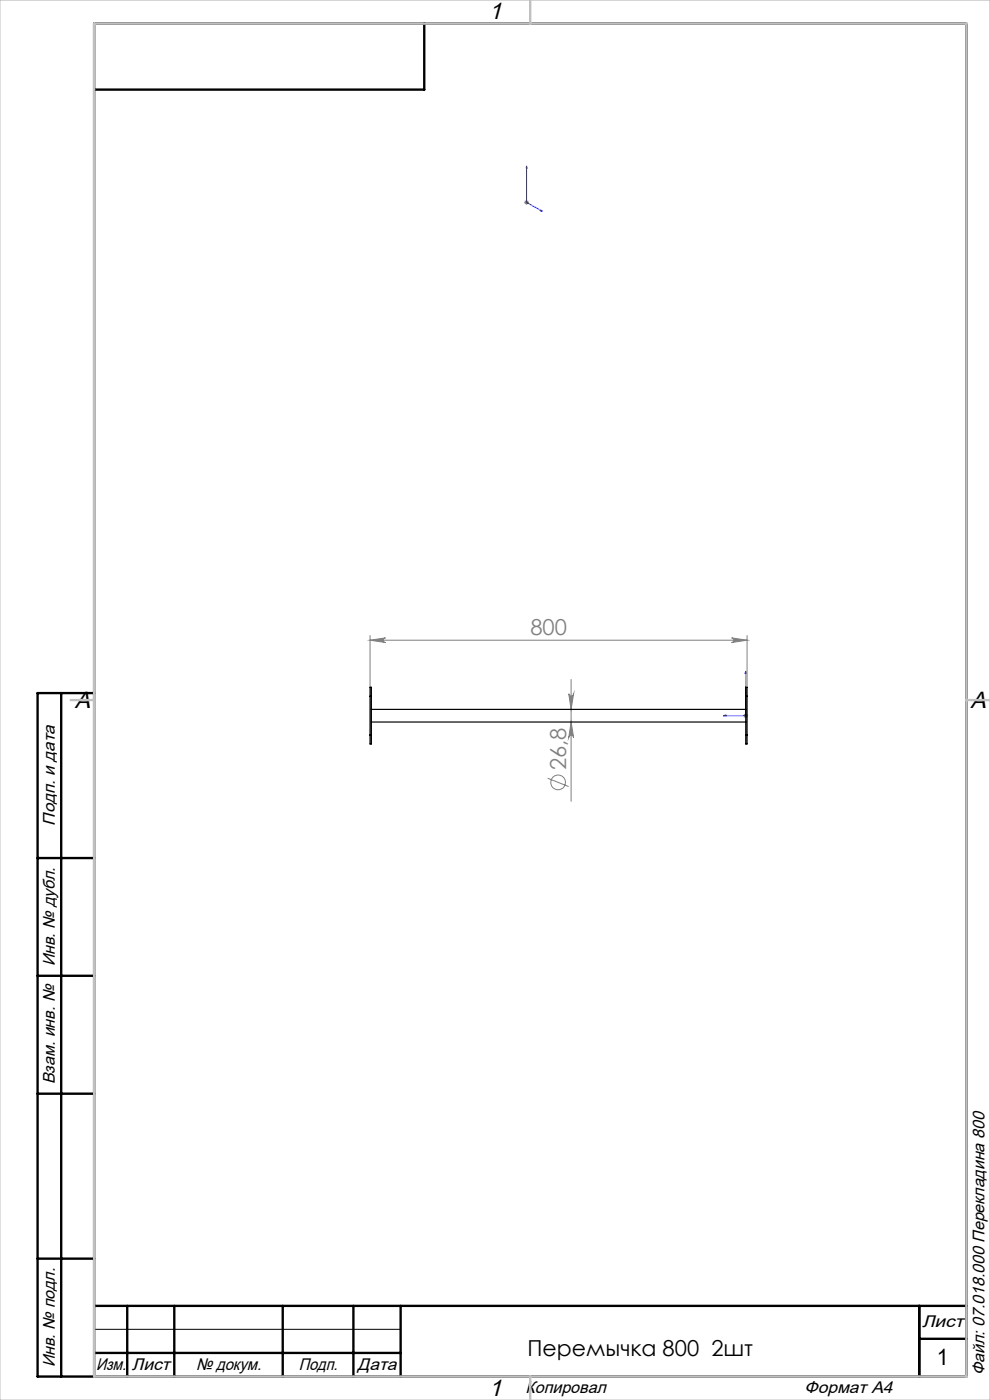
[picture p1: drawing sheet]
<svg xmlns="http://www.w3.org/2000/svg" width="210mm" height="297mm" viewBox="0 0 210 297" stroke-linecap="round" stroke-linejoin="round" font-family="sans-serif">
<g fill="none" stroke="#808080" stroke-width=".21">
<path d="M111.2 42.9h1M111.3 42.6l.7 .7M111.7 42.4v1M112 42.6l-.7 .7M78.5 134.8v11M78.5 135.8h80M78.5 135.8l3.3-.5a.49 .49 0 0 0-.5 .5 .49 .49 0 0 0 .5 .5zM155.2 135.3l3.3 .5-3.3 .5a.49 .49 0 0 0 .5-.5 .49 .49 0 0 0-.5-.5zM158.5 134.8v11M120.6 147.2a.51 .51 0 0 0 .6 .4 .51 .51 0 0 0 .5-.4l-.6 3.3zM121.1 144.1v25.9M121.1 153.2l.6 3.3a.51 .51 0 0 0-.5-.5 .51 .51 0 0 0-.6 .5z"/>
<path d="M157.7 151.8h1M157.8 151.5l.7 .7M158.2 151.3v1M158.5 151.5l-.7 .7M116.2 165.1l4.4 1.8"/>
<circle cx="118.4" cy="166" r="1.55"/>
</g>
<path d="M111.7 35.2l.1 .5-.2-.1zM111.7 35.2v7.7l3.3 1.9M114.7 44.6l.3 .2h-.3zM153.5 151.8l.5-.1v.2zM158.2 142.4l.1 .5h-.3zM158.2 142.4v9.4h-4.7" fill="none" stroke="#00f" stroke-width=".21"/>
<path d="M20 282h65" fill="none" stroke="#000" stroke-width=".21"/>
<path d="M20 147v145" fill="none" stroke="#000" stroke-width=".25"/>
<g fill="none" stroke="#000" stroke-width=".5">
<path d="M90 5v14h-70M13 147v145M20 147h-12v145h197v-287h-185v287M8 182h12M8 207h12M8 232h12M8 267h12M20 277h185M27 277v15M37 277v15M60 277v15M75 277v15"/>
<path d="M85 277v15M195 277v15M20 287h65M195 284h10"/>
</g>
<path d="M0 0h210v297h-210z" fill="none" stroke="#c0c0c0" stroke-width=".21"/>
<path d="M20 5h185v287h-185zM112.5 0v5M15 148.5h5M205 148.5h5M112.5 292v5" fill="none" stroke="#c0c0c0" stroke-width=".5"/>
<path d="M114.7 44.6l.3 .2h-.3zM111.7 35.2l.1 .5-.2-.1zM153.5 151.8l.5 .1v-.2zM158.2 142.4l-.2 .5h.3z" fill="#00f"/>
<g fill="#808080">
<path d="M78.5 135.8l3.3-.5a.49 .49 0 0 0-.5 .5 .49 .49 0 0 0 .5 .5zM155.2 135.3l3.3 .5-3.3 .5a.49 .49 0 0 0 .5-.5 .49 .49 0 0 0-.5-.5z"/>
<path d="M120.6 147.2a.51 .51 0 0 0 .6 .4 .51 .51 0 0 0 .5-.4l-.6 3.3zM121.1 153.2l.6 3.3a.51 .51 0 0 0-.5-.5 .51 .51 0 0 0-.6 .5z"/>
</g>
<g fill="none" stroke="#000" stroke-width=".25">
<path d="M78.5 147.7v-1.9h.3v1.9M78.5 155.9v1.9h.3v-1.9M78.5 147.7h.3M78.5 155.9h.3M78.5 147.7v8.2M78.8 150.5h79.4M78.8 153.2h79.4M78.8 147.7v8.2M158.2 147.7v-1.9h.3v1.9M158.2 155.9v1.9h.3v-1.9M158.2 147.7h.3M158.2 155.9h.3"/>
<path d="M158.2 147.7v8.2M158.5 147.7v8.2"/>
</g>
<g font-size="5">
<text x="103.7" y="4.1">1</text>
<text x="15.9" y="150.1">A</text>
<text x="205.9" y="150.1">A</text>
<text x="103.7" y="296.1">1</text>
</g>
<text font-size="4.8" x="198.8" y="289.6">1</text>
<g font-size="4.7" fill="#808080">
<text x="112.5" y="134.8">800</text>
<text x="120.1" y="163.4" transform="rotate(-90 120.1 163.4)">26,8</text>
</g>
<text font-size="4.7" x="111.9" y="287.6">Перемычка 800 2шт</text>
<g font-size="3.6">
<text x="11.6" y="175.1" transform="rotate(-90 11.6 175.1)">Подп. и дата</text>
<text x="11.6" y="205" transform="rotate(-90 11.6 205)">Инв. № дубл.</text>
<text x="11.6" y="230" transform="rotate(-90 11.6 230)">Взам. инв. №</text>
<text x="195.6" y="281.6">Лист</text>
<text x="11.6" y="290" transform="rotate(-90 11.6 290)">Инв. № подл.</text>
<text x="20.4" y="290.6">Изм.</text>
<text x="28" y="290.6">Лист</text>
<text x="41.6" y="290.6">№ докум.</text>
<text x="63.4" y="290.6">Подп.</text>
<text x="75.9" y="290.6">Дата</text>
<text x="208.8" y="291.8" transform="rotate(-90 208.8 291.8)">Файл: 07.018.000 Перекладина 800</text>
<text x="111.5" y="295.6">Копировал</text>
<text x="170.7" y="295.6">Формат А4</text>
</g>
</svg>
